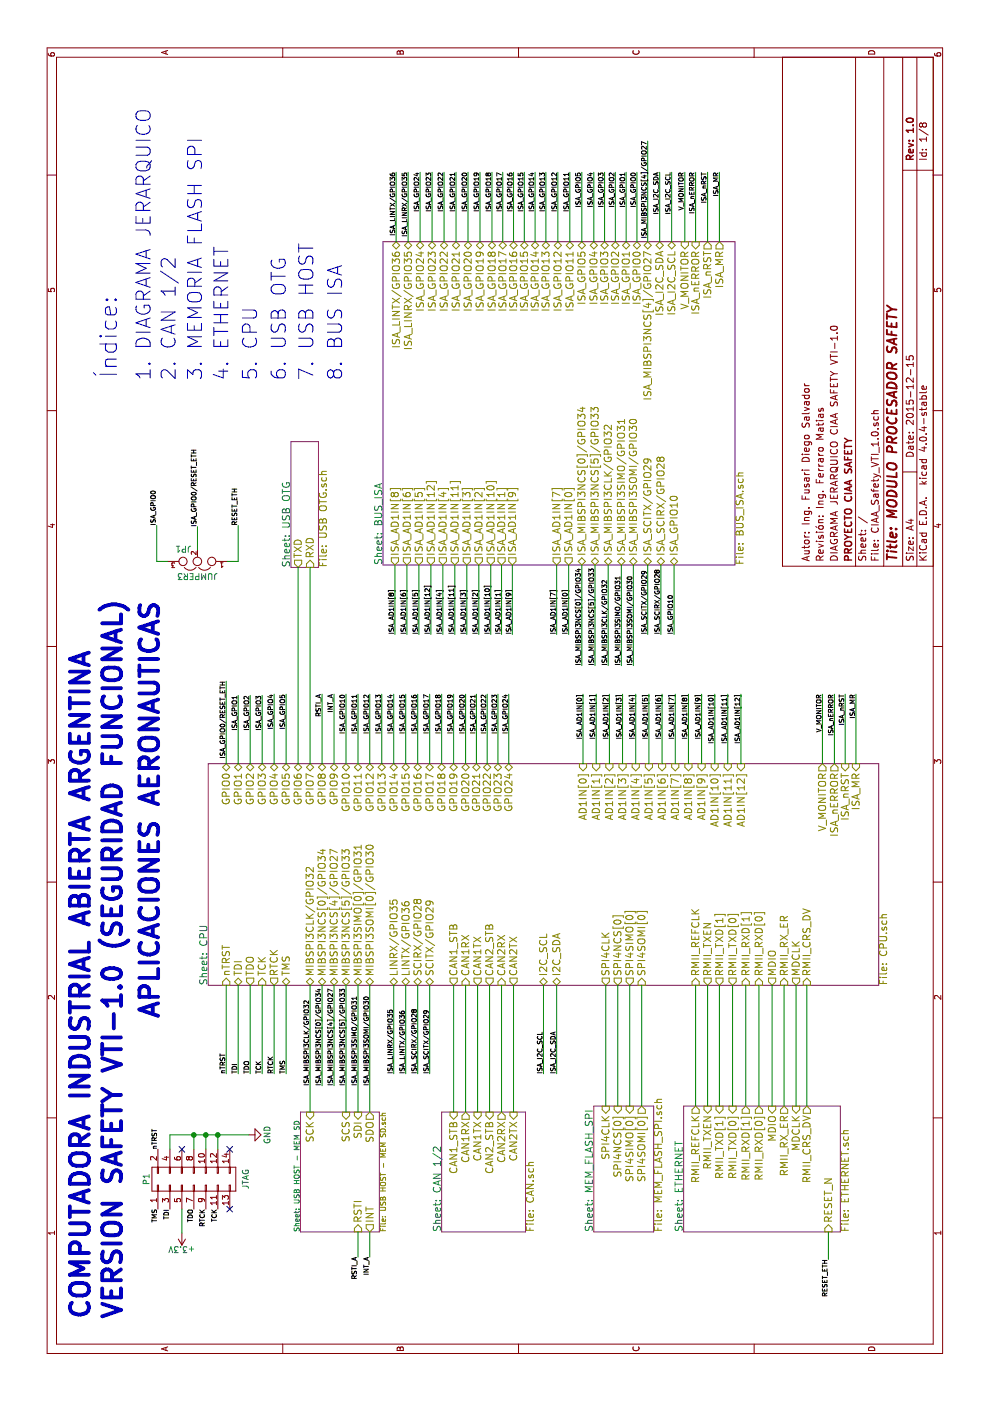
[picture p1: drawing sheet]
EESchema Schematic File Version 2
LIBS:74xgxx
LIBS:74xx
LIBS:ac-dc
LIBS:actel
LIBS:adc-dac
LIBS:Altera
LIBS:analog_devices
LIBS:analog_switches
LIBS:atmel
LIBS:audio
LIBS:brooktre
LIBS:cmos_ieee
LIBS:cmos4000
LIBS:conn
LIBS:contrib
LIBS:cypress
LIBS:dc-dc
LIBS:device
LIBS:digital-audio
LIBS:diode
LIBS:display
LIBS:dsp
LIBS:elec-unifil
LIBS:ESD_Protection
LIBS:ftdi
LIBS:gennum
LIBS:graphic
LIBS:hc11
LIBS:intel
LIBS:interface
LIBS:ir
LIBS:Lattice
LIBS:linear
LIBS:logo
LIBS:maxim
LIBS:memory
LIBS:microchip
LIBS:microchip_dspic33dsc
LIBS:microchip_pic10mcu
LIBS:microchip_pic12mcu
LIBS:microchip_pic16mcu
LIBS:microchip_pic18mcu
LIBS:microchip_pic32mcu
LIBS:microcontrollers
LIBS:motor_drivers
LIBS:motorola
LIBS:msp430
LIBS:nordicsemi
LIBS:nxp_armmcu
LIBS:onsemi
LIBS:opto
LIBS:Oscillators
LIBS:philips
LIBS:power
LIBS:Power_Management
LIBS:powerint
LIBS:pspice
LIBS:references
LIBS:regul
LIBS:relays
LIBS:rfcom
LIBS:sensors
LIBS:silabs
LIBS:siliconi
LIBS:stm8
LIBS:stm32
LIBS:supertex
LIBS:switches
LIBS:texas
LIBS:transf
LIBS:transistors
LIBS:ttl_ieee
LIBS:valves
LIBS:video
LIBS:Xicor
LIBS:xilinx
LIBS:Zilog
LIBS:CIAA_Safety_VTI_1.0-cache
EELAYER 25 0
EELAYER END
$Descr A4 11693 8268
encoding utf-8
Sheet 1 8
Title "MODULO PROCESADOR SAFETY"
Date "2015-12-15"
Rev "1.0"
Comp "PROYECTO CIAA SAFETY"
Comment1 "DIAGRAMA JERARQUICO CIAA SAFETY VTI-1.0"
Comment2 "Revisión: Ing. Ferraro Matias"
Comment3 "Autor: Ing. Fusari Diego Salvador"
Comment4 ""
$EndDescr
$Sheet
S 1410 3690 1000 700 
U 5669E7DD
F0 "CAN 1/2" 60
F1 "CAN.sch" 60
F2 "CAN1_STB" I R 2410 3790 60 
F3 "CAN1RX" O R 2410 3890 60 
F4 "CAN1TX" I R 2410 3990 60 
F5 "CAN2_STB" I R 2410 4090 60 
F6 "CAN2RX" O R 2410 4190 60 
F7 "CAN2TX" I R 2410 4290 60 
$EndSheet
$Sheet
S 1410 4960 1050 500 
U 567463F2
F0 "MEM_FLASH_SPI" 60
F1 "MEM_FLASH_SPI.sch" 60
F2 "SPI4CLK" I R 2460 5060 60 
F3 "SPI4SIMO[0]" I R 2460 5260 60 
F4 "SPI4SOMI[0]" O R 2460 5360 60 
F5 "SPI4NCS[0]" I R 2460 5160 60 
$EndSheet
Text Label 5900 3890 2    39   ~ 0
ISA_GPIO20
Text Label 5900 3790 2    39   ~ 0
ISA_GPIO19
Text Label 5900 3690 2    39   ~ 0
ISA_GPIO18
Text Label 5900 3590 2    39   ~ 0
ISA_GPIO17
Text Label 5900 3490 2    39   ~ 0
ISA_GPIO16
Text Label 5900 3390 2    39   ~ 0
ISA_GPIO15
Text Label 5900 3290 2    39   ~ 0
ISA_GPIO14
Text Label 5900 3190 2    39   ~ 0
ISA_GPIO13
Text Label 5900 3090 2    39   ~ 0
ISA_GPIO12
Text Label 5900 2990 2    39   ~ 0
ISA_GPIO11
Text Label 5900 2890 2    39   ~ 0
ISA_GPIO10
Text Label 5900 2790 2    39   ~ 0
INT_A
Text Label 5900 2690 2    39   ~ 0
RSTI_A
Text Label 5900 2390 2    39   ~ 0
ISA_GPIO5
Text Label 5900 2290 2    39   ~ 0
ISA_GPIO4
Text Label 5890 2190 2    39   ~ 0
ISA_GPIO3
Text Label 5890 2090 2    39   ~ 0
ISA_GPIO2
Text Label 5890 1990 2    39   ~ 0
ISA_GPIO1
Text Label 6010 1890 2    39   ~ 0
ISA_GPIO0/RESET_ETH
Text Label 5900 4870 2    39   ~ 0
ISA_AD1IN[0]
Text Label 5900 4980 2    39   ~ 0
ISA_AD1IN[1]
Text Label 5900 5090 2    39   ~ 0
ISA_AD1IN[2]
Text Label 5900 5200 2    39   ~ 0
ISA_AD1IN[3]
Text Label 5900 5310 2    39   ~ 0
ISA_AD1IN[4]
Text Label 5900 5420 2    39   ~ 0
ISA_AD1IN[5]
Text Label 5900 5530 2    39   ~ 0
ISA_AD1IN[6]
Text Label 5900 5640 2    39   ~ 0
ISA_AD1IN[7]
Text Label 5900 5750 2    39   ~ 0
ISA_AD1IN[8]
Text Label 5900 5860 2    39   ~ 0
ISA_AD1IN[9]
Text Label 5900 5970 2    39   ~ 0
ISA_AD1IN[10]
Text Label 5900 6080 2    39   ~ 0
ISA_AD1IN[11]
Text Label 5900 6190 2    39   ~ 0
ISA_AD1IN[12]
Text Label 2730 4540 0    39   ~ 0
ISA_I2C_SCL
Text Label 2730 4650 0    39   ~ 0
ISA_I2C_SDA
Text Label 2730 3290 0    39   ~ 0
ISA_LINRX/GPIO35
Text Label 2730 3390 0    39   ~ 0
ISA_LINTX/GPIO36
Text Label 2730 3490 0    39   ~ 0
ISA_SCIRX/GPIO28
Text Label 2730 3590 0    39   ~ 0
ISA_SCITX/GPIO29
Text Label 2730 1890 0    39   ~ 0
nTRST
Text Label 2730 1990 0    39   ~ 0
TDI
Text Label 2730 2090 0    39   ~ 0
TDO
Text Label 2730 2190 0    39   ~ 0
TCK
Text Label 2730 2290 0    39   ~ 0
RTCK
Text Label 2730 2390 0    39   ~ 0
TMS
Text Label 2630 2590 0    39   ~ 0
ISA_MIBSPI3CLK/GPIO32
Text Label 2630 2690 0    39   ~ 0
ISA_MIBSPI3NCS[0]/GPIO34
Text Label 2630 2790 0    39   ~ 0
ISA_MIBSPI3NCS[4]/GPIO27
Text Label 2630 2890 0    39   ~ 0
ISA_MIBSPI3NCS[5]/GPIO33
Text Label 2630 2990 0    39   ~ 0
ISA_MIBSPI3SIMO/GPIO31
Text Label 2630 3090 0    39   ~ 0
ISA_MIBSPI3SOMI/GPIO30
Text Label 7300 1650 0    39   ~ 0
ISA_GPIO0/RESET_ETH
Text Label 5900 6970 2    39   ~ 0
ISA_nERROR
$Sheet
S 1410 5710 1050 1310
U 56C9DCB8
F0 "ETHERNET" 60
F1 "ETHERNET.sch" 60
F2 "RMII_CRS_DV" O R 2460 6740 60 
F3 "RMII_RX_ER" O R 2460 6550 60 
F4 "RMII_RXD[0]" O R 2460 6340 60 
F5 "RMII_RXD[1]" O R 2460 6230 60 
F6 "RMII_TXEN" I R 2460 5910 60 
F7 "RMII_TXD[0]" I R 2460 6120 60 
F8 "RMII_TXD[1]" I R 2460 6010 60 
F9 "MDIO" I R 2460 6450 60 
F10 "RESET_N" I L 1410 6920 60 
F11 "MDCLK" I R 2460 6650 60 
F12 "RMII_REFCLK" O R 2460 5810 60 
$EndSheet
Text Label 5900 7060 2    39   ~ 0
ISA_nRST
Text Label 5900 7150 2    39   ~ 0
ISA_MR
$Comp
L JUMPER3 JP1
U 1 1
P 7010 1650
F 0 "JP1" H 7060 1550 50  0000 L CNN
F 1 "JUMPER3" H 7010 1750 50  0000 C BNN
F 2 "w_pin_strip:pin_strip_3" H 7010 1650 60  0001 C CNN
F 3 "" H 7010 1650 60  0000 C CNN
F 4 "952-2263-ND" H 7010 1650 60  0001 C CNN "Digikey"
	1    7010 1650
	0    -1   -1   0   
$EndComp
Text Label 7310 1990 0    39   ~ 0
RESET_ETH
Text Label 7310 1310 0    39   ~ 0
ISA_GPIO0
Text Label 1180 6920 2    39   ~ 0
RESET_ETH
Text Notes 690  1030 0    158  ~ 32
COMPUTADORA INDUSTRIAL ABIERTA ARGENTINA \nVERSION SAFETY VTI-1.0 (SEGURIDAD FUNCIONAL)
Text Label 1600 1320 2    39   ~ 0
TMS
Text Label 1600 1420 2    39   ~ 0
TDI
Text Label 1600 1620 2    39   ~ 0
TDO
Text Label 1600 1820 2    39   ~ 0
TCK
Text Label 2100 1320 0    39   ~ 0
nTRST
$Comp
L +3.3V #PWR01
U 1 1
P 1400 1520
F 0 "#PWR01" H 1400 1370 50  0001 C CNN
F 1 "+3.3V" H 1400 1660 50  0000 C CNN
F 2 "" H 1400 1520 60  0000 C CNN
F 3 "" H 1400 1520 60  0000 C CNN
	1    1400 1520
	0    -1   -1   0   
$EndComp
$Comp
L CONN_02X07 P1
U 1 1
P 1850 1620
F 0 "P1" H 1850 2020 50  0000 C CNN
F 1 "JTAG" H 1850 1190 50  0000 C CNN
F 2 "w_conn_strip:vasch_strip_7x2_90" H 1850 420 60  0001 C CNN
F 3 "" H 1850 420 60  0000 C CNN
	1    1850 1620
	1    0    0    -1  
$EndComp
NoConn ~ 2100 1520
$Comp
L GND #PWR02
U 1 1
P 2220 2080
F 0 "#PWR02" H 2220 1830 50  0001 C CNN
F 1 "GND" H 2220 1930 50  0000 C CNN
F 2 "" H 2220 2080 60  0000 C CNN
F 3 "" H 2220 2080 60  0000 C CNN
	1    2220 2080
	1    0    0    -1  
$EndComp
Text Label 1600 1720 2    39   ~ 0
RTCK
NoConn ~ 2100 1920
NoConn ~ 1600 1920
Text Label 5900 3980 2    39   ~ 0
ISA_GPIO21
Text Label 5900 4070 2    39   ~ 0
ISA_GPIO22
Text Label 5900 4160 2    39   ~ 0
ISA_GPIO23
Text Label 5900 4250 2    39   ~ 0
ISA_GPIO24
$Sheet
S 3470 1740 1850 5600
U 5669685D
F0 "CPU" 60
F1 "CPU.sch" 60
F2 "TDI" B L 3470 1990 60 
F3 "TDO" O L 3470 2090 60 
F4 "TCK" I L 3470 2190 60 
F5 "RTCK" O L 3470 2290 60 
F6 "CAN1_STB" O L 3470 3790 60 
F7 "CAN1RX" I L 3470 3890 60 
F8 "CAN1TX" O L 3470 3990 60 
F9 "CAN2_STB" O L 3470 4090 60 
F10 "CAN2RX" I L 3470 4190 60 
F11 "CAN2TX" O L 3470 4290 60 
F12 "GPIO0" B R 5320 1890 60 
F13 "GPIO1" B R 5320 1990 60 
F14 "GPIO2" B R 5320 2090 60 
F15 "GPIO3" B R 5320 2190 60 
F16 "GPIO4" B R 5320 2290 60 
F17 "GPIO5" B R 5320 2390 60 
F18 "GPIO6" B R 5320 2490 60 
F19 "GPIO7" B R 5320 2590 60 
F20 "GPIO20" B R 5320 3890 60 
F21 "GPIO9" B R 5320 2790 60 
F22 "GPIO10" B R 5320 2890 60 
F23 "GPIO11" B R 5320 2990 60 
F24 "GPIO12" B R 5320 3090 60 
F25 "GPIO13" B R 5320 3190 60 
F26 "GPIO14" B R 5320 3290 60 
F27 "GPIO15" B R 5320 3390 60 
F28 "GPIO16" B R 5320 3490 60 
F29 "GPIO17" B R 5320 3590 60 
F30 "GPIO18" B R 5320 3690 60 
F31 "GPIO19" B R 5320 3790 60 
F32 "AD1IN[0]" I R 5320 4870 60 
F33 "AD1IN[1]" I R 5320 4980 60 
F34 "AD1IN[2]" I R 5320 5090 60 
F35 "AD1IN[3]" I R 5320 5200 60 
F36 "AD1IN[4]" I R 5320 5310 60 
F37 "AD1IN[5]" I R 5320 5420 60 
F38 "AD1IN[6]" I R 5320 5530 60 
F39 "AD1IN[7]" I R 5320 5640 60 
F40 "AD1IN[8]" I R 5320 5750 60 
F41 "AD1IN[9]" I R 5320 5860 60 
F42 "AD1IN[10]" I R 5320 5970 60 
F43 "AD1IN[11]" I R 5320 6080 60 
F44 "AD1IN[12]" I R 5320 6190 60 
F45 "SPI4CLK" O L 3470 5060 60 
F46 "SPI4NCS[0]" O L 3470 5160 60 
F47 "SPI4SIMO[0]" O L 3470 5260 60 
F48 "SPI4SOMI[0]" I L 3470 5360 60 
F49 "nTRST" I L 3470 1890 60 
F50 "GPIO8" B R 5320 2690 60 
F51 "TMS" B L 3470 2390 60 
F52 "MDCLK" O L 3470 6650 60 
F53 "MDIO" O L 3470 6450 60 
F54 "RMII_CRS_DV" I L 3470 6740 60 
F55 "RMII_RX_ER" I L 3470 6550 60 
F56 "RMII_RXD[1]" I L 3470 6230 60 
F57 "RMII_RXD[0]" I L 3470 6340 60 
F58 "RMII_TXD[0]" O L 3470 6120 60 
F59 "RMII_TXD[1]" O L 3470 6010 60 
F60 "RMII_TXEN" O L 3470 5910 60 
F61 "RMII_REFCLK" I L 3470 5810 60 
F62 "LINRX/GPIO35" B L 3470 3290 60 
F63 "LINTX/GPIO36" B L 3470 3390 60 
F64 "SCIRX/GPIO28" B L 3470 3490 60 
F65 "SCITX/GPIO29" B L 3470 3590 60 
F66 "MIBSPI3CLK/GPIO32" B L 3470 2590 60 
F67 "MIBSPI3NCS[0]/GPIO34" B L 3470 2690 60 
F68 "MIBSPI3NCS[4]/GPIO27" B L 3470 2790 60 
F69 "MIBSPI3SIMO[0]/GPIO31" B L 3470 2990 60 
F70 "MIBSPI3SOMI[0]/GPIO30" B L 3470 3090 60 
F71 "MIBSPI3NCS[5]/GPIO33" B L 3470 2890 60 
F72 "GPIO24" B R 5320 4250 60 
F73 "GPIO23" B R 5320 4160 60 
F74 "GPIO21" B R 5320 3980 60 
F75 "GPIO22" B R 5320 4070 60 
F76 "ISA_nRST" I R 5320 7060 60 
F77 "ISA_MR" I R 5320 7150 60 
F78 "ISA_nERROR" O R 5320 6970 60 
F79 "I2C_SCL" B L 3470 4540 60 
F80 "I2C_SDA" B L 3470 4650 60 
F81 "V_MONITOR" O R 5320 6870 60 
$EndSheet
$Sheet
S 6960 2430 1050 230 
U 576DFF62
F0 "USB OTG" 60
F1 "USB OTG.sch" 60
F2 "TXD" O L 6960 2490 60 
F3 "RXD" I L 6960 2590 60 
$EndSheet
$Sheet
S 1410 2510 1000 660 
U 57619E5F
F0 "USB HOST - MEM SD" 43
F1 "USB HOST - MEM SD.sch" 43
F2 "SDO" O R 2410 3090 60 
F3 "SDI" I R 2410 2990 60 
F4 "SCK" I R 2410 2590 60 
F5 "SCS" I R 2410 2890 60 
F6 "RSTI" I L 1410 2990 60 
F7 "INT" O L 1410 3090 60 
$EndSheet
Text Label 1200 2990 2    39   ~ 0
RSTI_A
Text Label 1200 3090 2    39   ~ 0
INT_A
$Sheet
S 6980 3200 2700 2940
U 57CA9F5B
F0 "BUS_ISA" 60
F1 "BUS_ISA.sch" 60
F2 "ISA_AD1IN[8]" O L 6980 3300 60 
F3 "ISA_AD1IN[6]" O L 6980 3400 60 
F4 "ISA_AD1IN[5]" O L 6980 3500 60 
F5 "ISA_AD1IN[12]" O L 6980 3600 60 
F6 "ISA_AD1IN[4]" O L 6980 3700 60 
F7 "ISA_AD1IN[11]" O L 6980 3800 60 
F8 "ISA_AD1IN[3]" O L 6980 3900 60 
F9 "ISA_AD1IN[2]" O L 6980 4000 60 
F10 "ISA_AD1IN[10]" O L 6980 4100 60 
F11 "ISA_AD1IN[1]" O L 6980 4190 60 
F12 "ISA_AD1IN[9]" O L 6980 4280 60 
F13 "ISA_AD1IN[7]" O L 6980 4650 60 
F14 "ISA_AD1IN[0]" O L 6980 4750 60 
F15 "ISA_MIBSPI3NCS[0]/GPIO34" B L 6980 4860 60 
F16 "ISA_MIBSPI3NCS[5]/GPIO33" B L 6980 4970 60 
F17 "ISA_MIBSPI3CLK/GPIO32" B L 6980 5080 60 
F18 "ISA_MIBSPI3SIMO/GPIO31" B L 6980 5190 60 
F19 "ISA_MIBSPI3SOMI/GPIO30" B L 6980 5290 60 
F20 "ISA_SCITX/GPIO29" B L 6980 5410 60 
F21 "ISA_SCIRX/GPIO28" B L 6980 5520 60 
F22 "ISA_GPIO10" B L 6980 5630 60 
F23 "ISA_LINTX/GPIO36" B R 9680 3310 60 
F24 "ISA_LINRX/GPIO35" B R 9680 3410 60 
F25 "ISA_GPIO24" B R 9680 3510 60 
F26 "ISA_GPIO23" B R 9680 3610 60 
F27 "ISA_GPIO22" B R 9680 3710 60 
F28 "ISA_GPIO21" B R 9680 3810 60 
F29 "ISA_GPIO20" B R 9680 3910 60 
F30 "ISA_GPIO19" B R 9680 4010 60 
F31 "ISA_GPIO18" B R 9680 4110 60 
F32 "ISA_GPIO17" B R 9680 4200 60 
F33 "ISA_GPIO16" B R 9680 4290 60 
F34 "ISA_GPIO15" B R 9680 4380 60 
F35 "ISA_GPIO14" B R 9680 4470 60 
F36 "ISA_GPIO13" B R 9680 4560 60 
F37 "ISA_GPIO12" B R 9680 4660 60 
F38 "ISA_GPIO11" B R 9680 4760 60 
F39 "ISA_GPIO5" B R 9680 4860 60 
F40 "ISA_GPIO4" B R 9680 4960 60 
F41 "ISA_GPIO3" B R 9680 5050 60 
F42 "ISA_GPIO2" B R 9680 5140 60 
F43 "ISA_GPIO1" B R 9680 5230 60 
F44 "ISA_GPIO0" B R 9680 5320 60 
F45 "ISA_MIBSPI3NCS[4]/GPIO27" B R 9680 5410 60 
F46 "ISA_I2C_SDA" B R 9680 5510 60 
F47 "ISA_I2C_SCL" B R 9680 5610 60 
F48 "ISA_nERROR" I R 9680 5810 60 
F49 "V_MONITOR" I R 9680 5720 60 
F50 "ISA_nRST" O R 9680 5910 60 
F51 "ISA_MR" O R 9680 6010 60 
$EndSheet
Text Notes 8540 990  0    139  ~ 0
Índice:
Text Notes 8520 1270 0    118  ~ 0
1. DIAGRAMA JERARQUICO
Text Notes 8520 1480 0    118  ~ 0
2. CAN 1/2
Text Notes 8520 1700 0    118  ~ 0
3. MEMORIA FLASH SPI
Text Notes 8520 1920 0    118  ~ 0
4. ETHERNET
Text Notes 8520 2160 0    118  ~ 0
5. CPU
Text Notes 8520 2400 0    118  ~ 0
6. USB OTG
Text Notes 8520 2630 0    118  ~ 0
7. USB HOST
Text Notes 8520 2870 0    118  ~ 0
8. BUS ISA
Text Label 6400 3300 0    39   ~ 0
ISA_AD1IN[8]
Text Label 6400 3400 0    39   ~ 0
ISA_AD1IN[6]
Text Label 6400 4650 0    39   ~ 0
ISA_AD1IN[7]
Text Label 6400 4280 0    39   ~ 0
ISA_AD1IN[9]
Text Label 6400 4100 0    39   ~ 0
ISA_AD1IN[10]
Text Label 6400 3500 0    39   ~ 0
ISA_AD1IN[5]
Text Label 6400 3700 0    39   ~ 0
ISA_AD1IN[4]
Text Label 6400 3900 0    39   ~ 0
ISA_AD1IN[3]
Text Label 6400 4000 0    39   ~ 0
ISA_AD1IN[2]
Text Label 6400 4190 0    39   ~ 0
ISA_AD1IN[1]
Text Label 6400 4750 0    39   ~ 0
ISA_AD1IN[0]
Text Label 6140 4860 0    39   ~ 0
ISA_MIBSPI3NCS[0]/GPIO34
Text Label 6140 4970 0    39   ~ 0
ISA_MIBSPI3NCS[5]/GPIO33
Text Label 6140 5080 0    39   ~ 0
ISA_MIBSPI3CLK/GPIO32
Text Label 6140 5190 0    39   ~ 0
ISA_MIBSPI3SIMO/GPIO31
Text Label 6140 5290 0    39   ~ 0
ISA_MIBSPI3SOMI/GPIO30
Text Label 6400 5410 0    39   ~ 0
ISA_SCITX/GPIO29
Text Label 6400 5520 0    39   ~ 0
ISA_SCIRX/GPIO28
Text Label 6400 5630 0    39   ~ 0
ISA_GPIO10
Text Label 10260 3310 2    39   ~ 0
ISA_LINTX/GPIO36
Text Label 10260 3410 2    39   ~ 0
ISA_LINRX/GPIO35
Text Label 10260 3510 2    39   ~ 0
ISA_GPIO24
Text Label 10260 3610 2    39   ~ 0
ISA_GPIO23
Text Label 10260 3710 2    39   ~ 0
ISA_GPIO22
Text Label 10260 3810 2    39   ~ 0
ISA_GPIO21
Text Label 10260 3910 2    39   ~ 0
ISA_GPIO20
Text Label 10260 4010 2    39   ~ 0
ISA_GPIO19
Text Label 10260 4110 2    39   ~ 0
ISA_GPIO18
Text Label 10260 4200 2    39   ~ 0
ISA_GPIO17
Text Label 10260 4290 2    39   ~ 0
ISA_GPIO16
Text Label 10260 4380 2    39   ~ 0
ISA_GPIO15
Text Label 10260 4470 2    39   ~ 0
ISA_GPIO14
Text Label 10260 4560 2    39   ~ 0
ISA_GPIO13
Text Label 10260 4660 2    39   ~ 0
ISA_GPIO12
Text Label 10260 4760 2    39   ~ 0
ISA_GPIO11
Text Label 10260 4860 2    39   ~ 0
ISA_GPIO5
Text Label 10260 4960 2    39   ~ 0
ISA_GPIO4
Text Label 10260 5050 2    39   ~ 0
ISA_GPIO3
Text Label 10260 5140 2    39   ~ 0
ISA_GPIO2
Text Label 10260 5230 2    39   ~ 0
ISA_GPIO1
Wire Wire Line
	2410 4290 3470 4290
Wire Wire Line
	2410 4190 3470 4190
Wire Wire Line
	2410 4090 3470 4090
Wire Wire Line
	2410 3990 3470 3990
Wire Wire Line
	2410 3890 3470 3890
Wire Wire Line
	2410 3790 3470 3790
Wire Wire Line
	2460 5060 3470 5060
Wire Wire Line
	2460 5260 3470 5260
Wire Wire Line
	2460 5360 3470 5360
Wire Wire Line
	2460 5160 3470 5160
Wire Wire Line
	5320 3790 5900 3790
Wire Wire Line
	5320 3890 5900 3890
Wire Wire Line
	5900 3690 5320 3690
Wire Wire Line
	5320 3590 5900 3590
Wire Wire Line
	5320 3490 5900 3490
Wire Wire Line
	5320 3390 5900 3390
Wire Wire Line
	5320 3290 5900 3290
Wire Wire Line
	5320 3190 5900 3190
Wire Wire Line
	5320 3090 5900 3090
Wire Wire Line
	5320 2990 5900 2990
Wire Wire Line
	5320 2890 5900 2890
Wire Wire Line
	5320 2790 5900 2790
Wire Wire Line
	5320 2690 5900 2690
Wire Wire Line
	5320 2590 6960 2590
Wire Wire Line
	5320 2490 6960 2490
Wire Wire Line
	5320 2390 5900 2390
Wire Wire Line
	5320 2290 5900 2290
Wire Wire Line
	5320 2190 5890 2190
Wire Wire Line
	5320 2090 5890 2090
Wire Wire Line
	5320 1990 5890 1990
Wire Wire Line
	5320 4870 5900 4870
Wire Wire Line
	5320 4980 5900 4980
Wire Wire Line
	5320 5090 5900 5090
Wire Wire Line
	5320 5200 5900 5200
Wire Wire Line
	5320 5310 5900 5310
Wire Wire Line
	5320 5420 5900 5420
Wire Wire Line
	5320 5530 5900 5530
Wire Wire Line
	5320 5640 5900 5640
Wire Wire Line
	5320 5750 5900 5750
Wire Wire Line
	5320 5860 5900 5860
Wire Wire Line
	5320 5970 5900 5970
Wire Wire Line
	5320 6080 5900 6080
Wire Wire Line
	5320 6190 5900 6190
Wire Wire Line
	2730 4650 3470 4650
Wire Wire Line
	2730 4540 3470 4540
Wire Wire Line
	2730 3590 3470 3590
Wire Wire Line
	2730 3490 3470 3490
Wire Wire Line
	3470 2390 2730 2390
Wire Wire Line
	3470 2290 2730 2290
Wire Wire Line
	3470 2190 2730 2190
Wire Wire Line
	3470 2090 2730 2090
Wire Wire Line
	3470 1990 2730 1990
Wire Wire Line
	3470 1890 2730 1890
Wire Wire Line
	2410 2590 3470 2590
Wire Wire Line
	2630 2690 3470 2690
Wire Wire Line
	2630 2790 3470 2790
Wire Wire Line
	2410 2890 3470 2890
Wire Wire Line
	2410 2990 3470 2990
Wire Wire Line
	2410 3090 3470 3090
Wire Wire Line
	2460 5810 3470 5810
Wire Wire Line
	2460 5910 3470 5910
Wire Wire Line
	2460 6010 3470 6010
Wire Wire Line
	2460 6120 3470 6120
Wire Wire Line
	2460 6230 3470 6230
Wire Wire Line
	2460 6340 3470 6340
Wire Wire Line
	5900 6970 5320 6970
Wire Wire Line
	2460 6450 3470 6450
Wire Wire Line
	2460 6550 3470 6550
Wire Wire Line
	2460 6650 3470 6650
Wire Wire Line
	2460 6740 3470 6740
Wire Wire Line
	5320 7060 5900 7060
Wire Wire Line
	5320 7150 5900 7150
Wire Wire Line
	7110 1650 7300 1650
Wire Wire Line
	7010 1900 7010 1990
Wire Wire Line
	7010 1990 7310 1990
Wire Wire Line
	7010 1400 7010 1310
Wire Wire Line
	7010 1310 7310 1310
Wire Wire Line
	1410 6920 1180 6920
Wire Wire Line
	1600 1520 1400 1520
Wire Wire Line
	2100 1620 2220 1620
Wire Wire Line
	2220 1420 2220 2080
Wire Wire Line
	2220 1720 2100 1720
Wire Wire Line
	2220 1820 2100 1820
Connection ~ 2220 1720
Connection ~ 2220 1820
Wire Wire Line
	2100 1420 2220 1420
Connection ~ 2220 1620
Wire Wire Line
	5320 1890 6010 1890
Wire Wire Line
	2730 3390 3470 3390
Wire Wire Line
	3470 3290 2730 3290
Wire Wire Line
	5900 4160 5320 4160
Wire Wire Line
	5900 4250 5320 4250
Wire Wire Line
	1410 2990 1200 2990
Wire Wire Line
	1410 3090 1200 3090
Wire Wire Line
	5320 4070 5900 4070
Wire Wire Line
	5900 3980 5320 3980
Wire Wire Line
	6400 3300 6980 3300
Wire Wire Line
	6400 3400 6980 3400
Wire Wire Line
	6400 3500 6980 3500
Wire Wire Line
	6400 3600 6980 3600
Wire Wire Line
	6400 3700 6980 3700
Wire Wire Line
	6400 3800 6980 3800
Wire Wire Line
	6400 3900 6980 3900
Wire Wire Line
	6400 4000 6980 4000
Wire Wire Line
	6400 4100 6980 4100
Wire Wire Line
	6400 4190 6980 4190
Wire Wire Line
	6400 4280 6980 4280
Wire Wire Line
	6400 4650 6980 4650
Wire Wire Line
	6400 4750 6980 4750
Wire Wire Line
	6140 4860 6980 4860
Wire Wire Line
	6140 4970 6980 4970
Wire Wire Line
	6140 5080 6980 5080
Wire Wire Line
	6140 5190 6980 5190
Wire Wire Line
	6140 5290 6980 5290
Wire Wire Line
	6400 5410 6980 5410
Wire Wire Line
	6400 5520 6980 5520
Wire Wire Line
	6400 5630 6980 5630
Wire Wire Line
	9680 3310 10260 3310
Wire Wire Line
	9680 3410 10260 3410
Wire Wire Line
	9680 3510 10260 3510
Wire Wire Line
	9680 3610 10260 3610
Wire Wire Line
	9680 3710 10260 3710
Wire Wire Line
	9680 3810 10260 3810
Wire Wire Line
	9680 3910 10260 3910
Wire Wire Line
	9680 4010 10260 4010
Wire Wire Line
	9680 4110 10260 4110
Wire Wire Line
	9680 4200 10260 4200
Wire Wire Line
	9680 4290 10260 4290
Wire Wire Line
	9680 4380 10260 4380
Wire Wire Line
	9680 4470 10260 4470
Wire Wire Line
	9680 4560 10260 4560
Wire Wire Line
	9680 4660 10260 4660
Wire Wire Line
	9680 4760 10260 4760
Wire Wire Line
	9680 4860 10260 4860
Wire Wire Line
	9680 4960 10260 4960
Wire Wire Line
	9680 5050 10260 5050
Wire Wire Line
	9680 5140 10260 5140
Wire Wire Line
	9680 5230 10260 5230
Wire Wire Line
	9680 5410 10520 5410
Wire Wire Line
	9680 5510 10260 5510
Wire Wire Line
	9680 5610 10260 5610
Wire Wire Line
	9680 5720 10260 5720
Wire Wire Line
	9680 5810 10260 5810
Wire Wire Line
	9680 5910 10260 5910
Text Label 10260 5320 2    39   ~ 0
ISA_GPIO0
Wire Wire Line
	10260 5320 9680 5320
Text Label 10520 5410 2    39   ~ 0
ISA_MIBSPI3NCS[4]/GPIO27
Text Label 10260 5510 2    39   ~ 0
ISA_I2C_SDA
Text Label 10260 5610 2    39   ~ 0
ISA_I2C_SCL
Text Label 10260 5810 2    39   ~ 0
ISA_nERROR
Text Label 10260 5910 2    39   ~ 0
ISA_nRST
Text Label 10260 6010 2    39   ~ 0
ISA_MR
Text Label 6400 3600 0    39   ~ 0
ISA_AD1IN[12]
Text Label 6400 3800 0    39   ~ 0
ISA_AD1IN[11]
Text Label 5900 6870 2    39   ~ 0
V_MONITOR
Wire Wire Line
	5900 6870 5320 6870
Wire Wire Line
	9680 6010 10260 6010
Text Label 10260 5720 2    39   ~ 0
V_MONITOR
Text Notes 3200 1340 0    158  ~ 32
APLICACIONES AERONAUTICAS
$EndSCHEMATC
